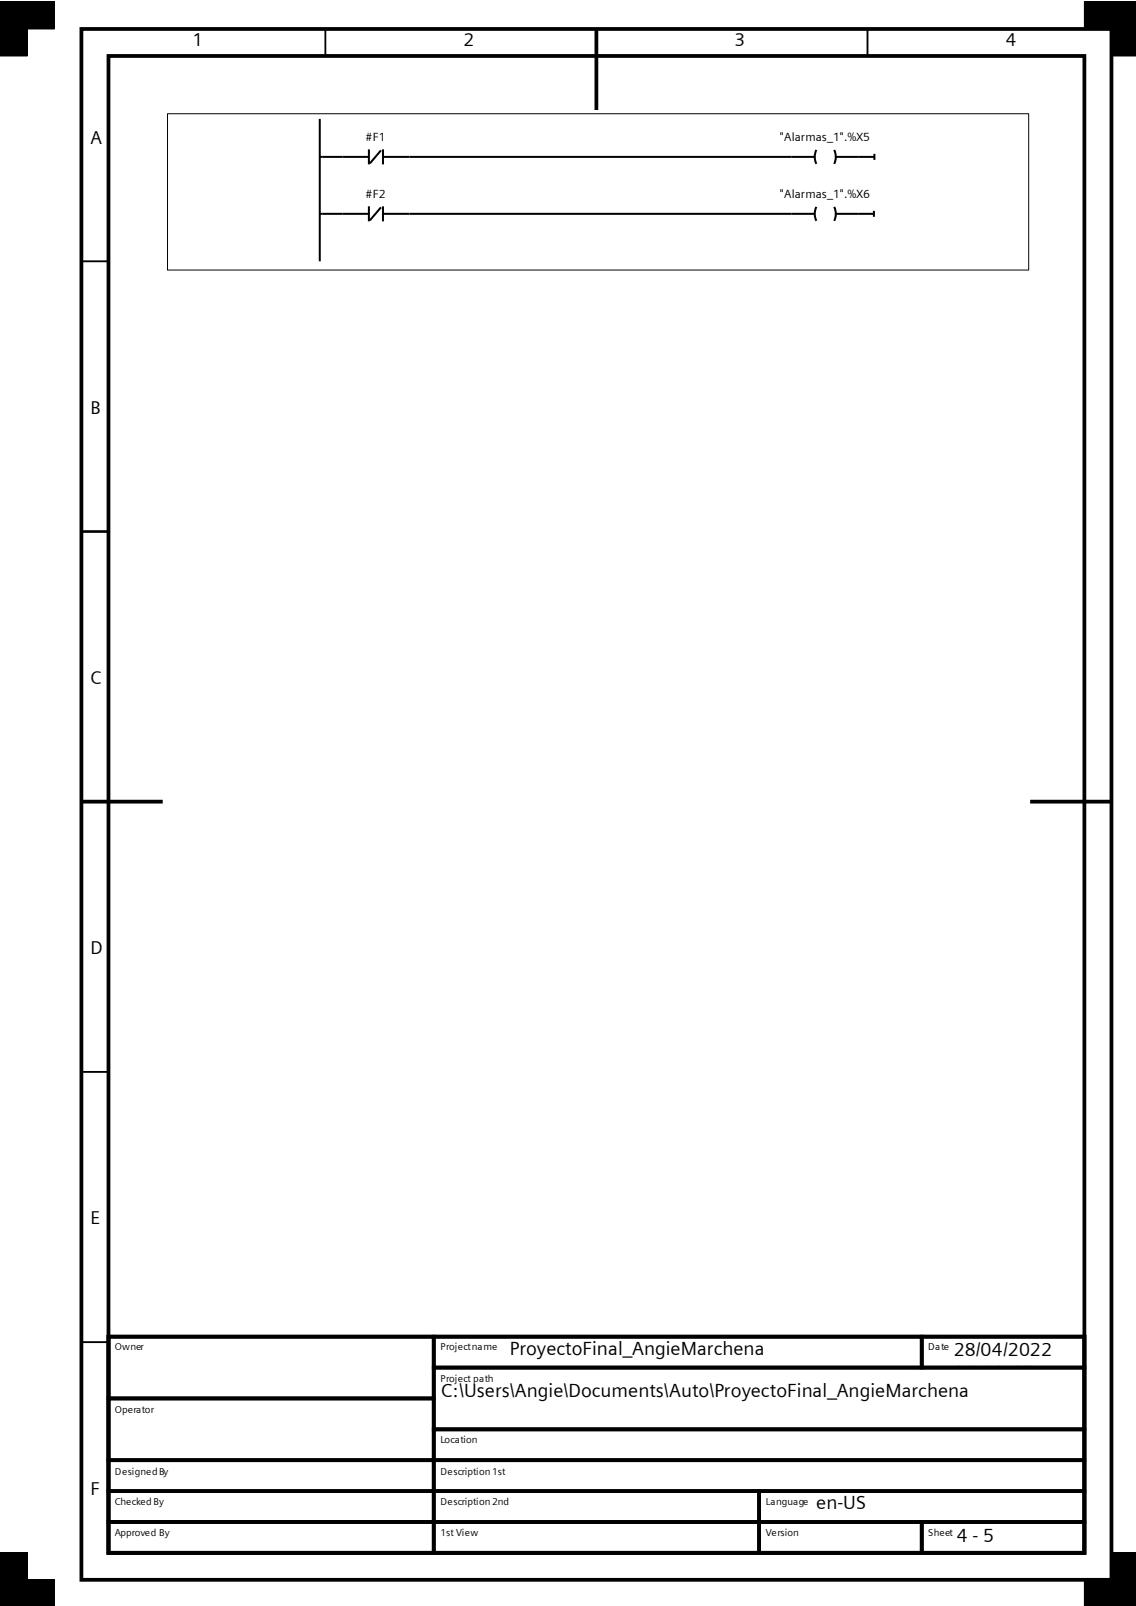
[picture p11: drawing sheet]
<svg xmlns="http://www.w3.org/2000/svg" width="210mm" height="297mm" viewBox="0 0 210 297" stroke-linecap="round" stroke-linejoin="round" font-family="sans-serif">
<path d="M60.2 5.4v5M160.4 5.4v5M15 48.3h5.1M15 98.3h5.1M15 198.2h5.1M15 248.2h5.1" fill="none" stroke="#000" stroke-width=".35"/>
<g fill="none" stroke="#000" stroke-width=".7" stroke-linecap="butt">
<path d="M15 5.4h190.5v286.8h-190.5zM20.1 10.4h180.4v276.8h-180.4zM110.3 5.4v14.9M15 148.3h15.1M190.4 148.3h15.1M20.1 247.2h60.1v11.4h-60.1zM20.1 258.6h60.1v11.4h-60.1zM20.1 247.2h180.4v40h-180.4zM80.2 247.2h90.2v5.7h-90.2zM80.2 252.9h120.3v11.4h-120.3zM170.4 247.2h30.1v5.7h-30.1zM20.1 270h60.1v5.8h-60.1z"/>
<path d="M20.1 275.8h60.1v5.7h-60.1zM80.2 264.3h120.3v5.7h-120.3zM80.2 270h120.3v5.8h-120.3zM80.2 275.8h60.1v5.7h-60.1zM140.3 275.8h60.2v5.7h-60.2zM20.1 281.5h60.1v5.7h-60.1zM80.2 281.5h60.1v5.7h-60.1zM140.3 281.5h30.1v5.7h-30.1zM170.4 281.5h30.1v5.7h-30.1z"/>
</g>
<path d="M0 .4h10v5h-10zM0 .4h5v10h-5zM200.5 .4h5v5h-5zM205.5 .4v10h4.6M205.5 .4h.1M205.5 .4h4.6M5 296.9v-9.7h-5v9.7v-4.7h10v4.7M210.1 292.2h-9.6v4.7M210.1 287.2h-4.6v9.7" fill="none" stroke="#000" stroke-width=".18"/>
<g fill="#000">
<path d="M0 .4h10v5h-10z" fill-rule="evenodd"/>
<path d="M0 .4h5v10h-5z" fill-rule="evenodd"/>
<path d="M200.5 .4h5v5h-5z" fill-rule="evenodd"/>
<path d="M205.5 .4h4.6v10h-4.6z" fill-rule="evenodd"/>
<path d="M0 292.2h10v4.7h-10z" fill-rule="evenodd"/>
<path d="M0 287.2h5v9.7h-5z" fill-rule="evenodd"/>
<path d="M200.5 292.2h9.6v4.7h-9.6z" fill-rule="evenodd"/>
<path d="M205.5 287.2h4.6v9.7h-4.6z" fill-rule="evenodd"/>
</g>
<g fill="none" stroke="#000" stroke-width=".37">
<path d="M59.1 29h9.1M59.1 39.5h9.1M59.1 22v26.3M68.2 27.6v2.8M68.2 38.2v2.7M70.4 27.8l-2 2.4M70.4 38.3l-2 2.4M70.8 29h79.8M70.8 39.5h79.8M70.8 27.6v2.8M70.8 38.2v2.7M150.9 27.7l-.3 1.3 .3 1.3"/>
<path d="M150.9 38.3l-.3 1.3 .3 1.2M154.2 27.7a2.9 2.9 0 0 1 0 2.6M154.2 38.3a2.9 2.9 0 0 1 0 2.5M154.5 29h7.2M154.5 39.5h7.1M161.6 39v1.1M161.7 28.5v1.1"/>
</g>
<path d="M30.9 21h159.3M31 21v29M190.2 21v29M30.9 49.9h159.3" fill="none" stroke="#000" stroke-width=".18"/>
<g font-size="3.5">
<text x="94.3" y="250.5">ProyectoFinal_AngieMarchena</text>
<text x="176.3" y="250.8">28/04/2022</text>
<text x="176.3" y="255">23:10:45</text>
<text x="81.5" y="258.4">C:\Users\Angie\Documents\Auto\ProyectoFinal_AngieMarchena</text>
<text x="150.9" y="279.1">en-US</text>
<text x="176.9" y="285.2">4 - 5</text>
</g>
<g font-size="3.4">
<text x="35.6" y="8.6">1</text>
<text x="85.7" y="8.6">2</text>
<text x="135.8" y="8.6">3</text>
<text x="185.9" y="8.6">4</text>
<text x="16.7" y="26.5">A</text>
<text x="16.7" y="76.5">B</text>
<text x="16.7" y="126.5">C</text>
<text x="16.7" y="176.4">D</text>
<text x="16.7" y="226.4">E</text>
<text x="16.7" y="276.4">F</text>
</g>
<g font-size="2.2">
<text x="67.6" y="26">#F1</text>
<text x="144.2" y="26">&quot;Alarmas_1&quot;.%X5</text>
<text x="67.6" y="36.7">#F2</text>
<text x="144.2" y="36.7">&quot;Alarmas_1&quot;.%X6</text>
</g>
<g font-size="1.8">
<text x="21.2" y="249.7">Owner</text>
<text x="81.4" y="249.7">Project name</text>
<text x="171.6" y="249.7">Date</text>
<text x="81.4" y="255.5">Project path</text>
<text x="21.2" y="261.3">Operator</text>
<text x="81.4" y="266.9">Location</text>
<text x="21.2" y="272.7">Designed By</text>
<text x="81.4" y="272.7">Description 1st</text>
<text x="21.2" y="278.3">Checked By</text>
<text x="81.4" y="278.3">Description 2nd</text>
<text x="141.6" y="278.3">Language</text>
<text x="21.2" y="284.1">Approved By</text>
<text x="81.4" y="284.1">1st View</text>
<text x="141.6" y="284.1">Version</text>
<text x="171.6" y="284.1">Sheet</text>
</g>
</svg>
